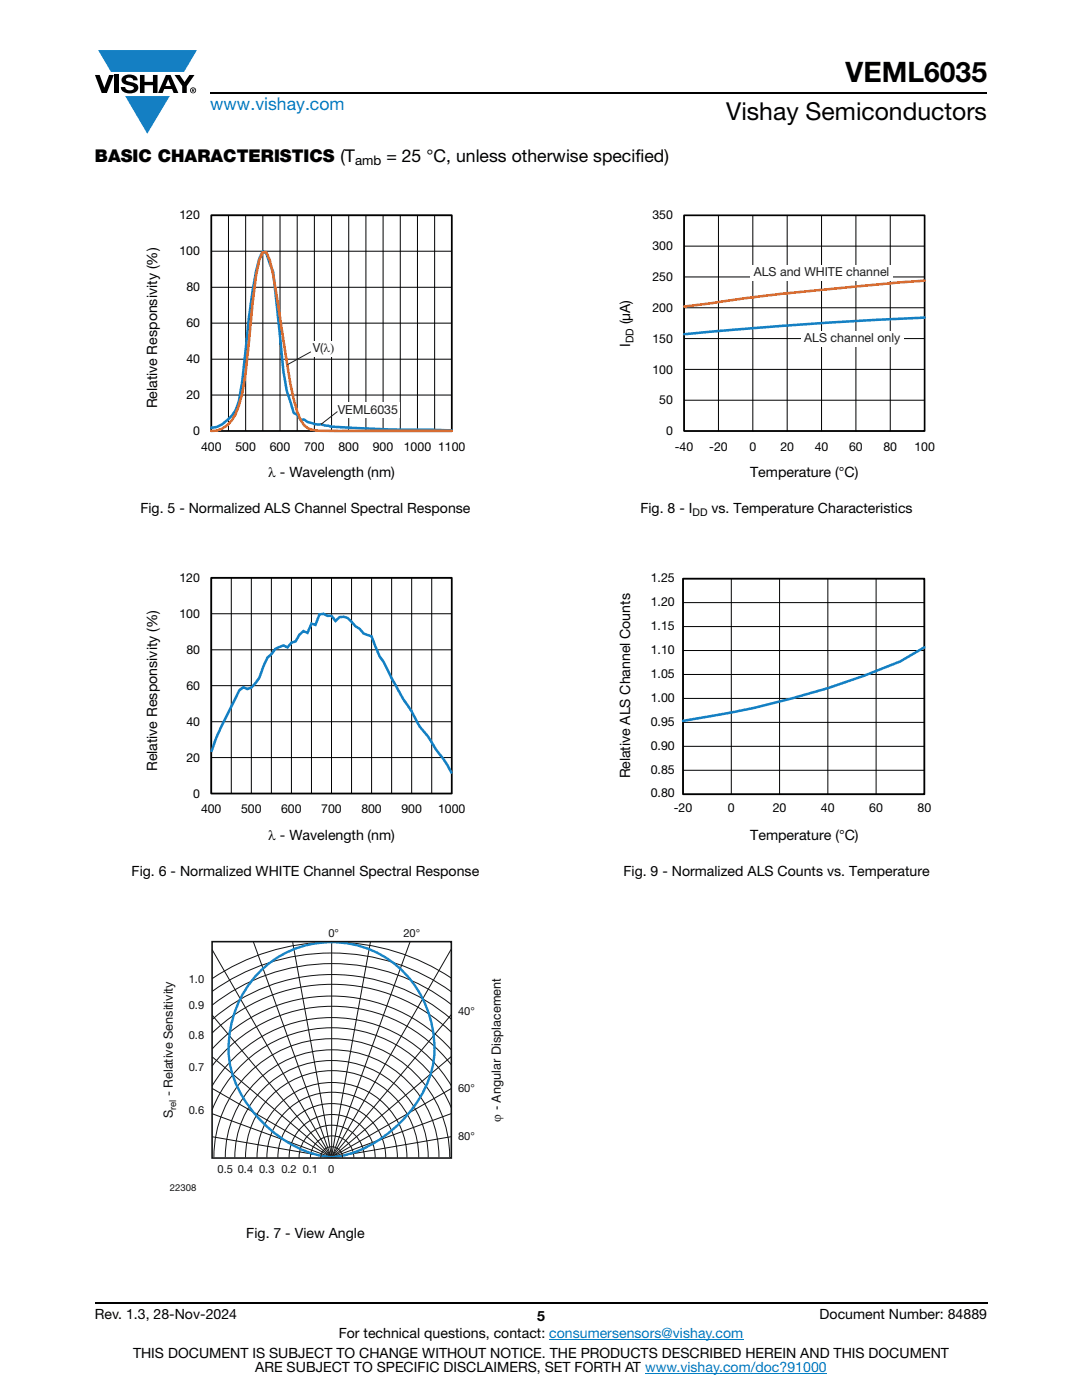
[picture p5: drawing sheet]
<svg xmlns="http://www.w3.org/2000/svg" width="216mm" height="279mm" viewBox="0 0 216 279" stroke-linecap="round" stroke-linejoin="round" font-family="sans-serif">
<g fill="#147fc3">
<path d="M19.6 10h19.7l-2.6 4.3h-1.1h-13.5z"/>
<path d="M25 19.2h8.9l-4.5 7.5z"/>
</g>
<g fill="#000">
<path d="M18.9 15h1l.9 2.5 1-2.5h.9l-1.4 3.6h-1zM22.9 15h.9v3.6h-.9zM24.6 15.3a2.1 2.1 0 0 1 2.8 .3l.1 .4h-.9a.79 .79 0 0 0-.7-.5 .79 .79 0 0 0-.8 .4l.3 .3 1 .2a1.08 1.08 0 0 1 1.2 1 1.08 1.08 0 0 1-1.1 1.2 1.73 1.73 0 0 1-2.4-1.2h.9a.96 .96 0 0 0 .8 .6 .96 .96 0 0 0 .9-.4 1.31 1.31 0 0 0-1.2-.6 1.03 1.03 0 0 1-1.1-.6 1.03 1.03 0 0 1 .2-1.1zM27.9 15h.9v1.3h1.7v-1.3h.9v3.6h-.9v-1.6h-1.7v1.6h-.9zM34.8 15h1.1l.9 1.4 1-1.4h1l-1.5 2.2v1.4h-.9v-1.4z"/>
<path d="M33.6 15.9l.5 1.3h-1.1zM33.1 15l-1.6 3.6h1l.3-.8h1.5l.3 .8h1l-1.6-3.6z"/>
<path d="M38.4 17.8h.2v.2h-.2zM38.3 17.7v.7h.1v-.3l.4 .3-.2-.3 .2-.2-.1-.2z"/>
<path d="M38.1 18a.46 .46 0 0 1 .9 0 .46 .46 0 0 1-.9 0zM37.9 18a.6 .6 0 0 0 1.2 0 .6 .6 0 0 0-1.2 0z"/>
</g>
<path d="M42 18.6h155M18.9 260h178.1" fill="none" stroke="#000" stroke-width=".36"/>
<path d="M109.6 267.3h38.7M128.7 274h36.3" fill="none" stroke="#007ec4" stroke-width=".2"/>
<g fill="none" stroke="#000" stroke-width=".2">
<path d="M42.2 43h48M42.2 50.1h48M42.2 57.3h48M45.6 43v43M49 43v43M52.4 43v43M55.9 43v43M59.3 43v43M62.7 43v43M66.2 43v43M69.6 43v43M73 43v43"/>
<path d="M76.4 43v43M79.9 43v43M83.3 43v43M86.7 43v43M42.2 64.5h48M42.2 71.7h48M42.2 78.8h48"/>
</g>
<path d="M42.2 43h48v43h-48z" fill="none" stroke="#000" stroke-width=".35"/>
<path d="M42.2 85.4a6 6 0 0 0 4.1-2.5l.7-.9 .6-1.9 .7-4 .7-6.2a106.1 106.1 0 0 1 2.8-18.4l.6-1.4 .7 .5 1.4 3.6 2.1 20 .6 3.9 1.4 4.3 .7 .4 .7 1 .7-.1 .7 .5a5.7 5.7 0 0 0 2.7 .5 27.2 27.2 0 0 0 6.2 .7l8.6 .3 11.3 .2" fill="none" stroke="#147fc3" stroke-width=".51"/>
<path d="M42.2 86a5.1 5.1 0 0 0 4.8-3.3l.6-1.7 .7-2.5 .7-4.1 1.4-13.9 .7-5.4 .7-3.3 .6-1.5h.7l.7 1.6a253.5 253.5 0 0 1 3.4 20.4 42.8 42.8 0 0 0 2.8 11.5 4 4 0 0 0 4.1 2.2h26.1" fill="none" stroke="#f16b22" stroke-width=".51"/>
<path d="M62.2 68.2h4.8v3.1h-4.8z" fill="#fff"/>
<path d="M62 70.2l-4.7 2.6" fill="none" stroke="#201d1e" stroke-width=".2"/>
<path d="M67.1 80.3h12.6v3.2h-12.6z" fill="#fff"/>
<path d="M67.3 82.1l-3.3 2.6" fill="none" stroke="#201d1e" stroke-width=".2"/>
<g fill="none" stroke="#000" stroke-width=".2">
<path d="M136.5 43v43h48M136.5 49.1h48M136.5 55.3h48M143.4 43v43M150.2 43v43M157.1 43v43M163.9 43v43M170.8 43v43M177.6 43v43M136.5 61.4h48M136.5 67.6h48M136.5 73.7h48"/>
<path d="M136.5 79.9h48M46.2 115.3v43.1M50.2 115.3v43.1M54.2 115.3v43.1M58.1 115.3v43.1M62.1 115.3v43.1M66.1 115.3v43.1M70.1 115.3v43.1M74.1 115.3v43.1M78.1 115.3v43.1M82.1 115.3v43.1M86.1 115.3v43.1"/>
<path d="M90.1 115.3h-47.9v43.1h47.9M42.2 136.8h47.9M42.2 129.7h47.9M42.2 122.5h47.9M42.2 151.2h47.9M42.2 144h47.9"/>
</g>
<path d="M42.2 115.3h47.9v43.1h-47.9z" fill="none" stroke="#000" stroke-width=".35"/>
<path d="M184.5 63.4a860.3 860.3 0 0 0-48 3.3M42.2 150.1a96.2 96.2 0 0 1 5.6-12.3l.8-.7 .8 .4 .7-.3 .9-.8 .8-1.1 1.6-4.1 .8-.6 .7-1.1 1.7-.7 .7 .4 .9-.9 .8-.3 .7-1.3 .9-.8 .8 .4 .7-1.8 .8 .2 .9-2.1 .7-.1 .8 .4h.9l.7 1 .8-.7 .9-.1 .7 .2 1.6 1.7 .8 .5 .8 .9 1.6 .6 1.6 4 .8 1.1 2.4 4.6a28.9 28.9 0 0 0 3.2 5.3 13.4 13.4 0 0 0 3.2 4.9 25.8 25.8 0 0 0 3.2 4.7l1.6 2.8" fill="none" stroke="#147fc3" stroke-width=".51"/>
<g fill="none" stroke="#101315" stroke-width=".2">
<path d="M42.3 189.5l23.8 41.5M42.3 197.9a40.8 40.8 0 0 1 47.8 0M50.5 187.9l15.6 43.1M58.4 188l7.8 43M66.2 188v43M73.9 187.9l-7.8 43.1M81.8 187.9l-15.6 43.1M90 189.5l-23.8 41.5M90.1 195.2a43 43 0 0 0-47.8 .1M42.3 202.6l23.8 28.4M42.3 210.9l23.8 20.1M42.3 209.4a32.1 32.1 0 0 1 47.8 .1"/>
<path d="M42.3 217.2l23.9 13.8M90.1 200.5a38.7 38.7 0 0 0-47.8 .1M90.1 203.4a36.3 36.3 0 0 0-47.8 .1M90.1 212.5a30 30 0 0 0-47.8 .2M90.1 202.5l-23.9 28.5M90.1 217.2l-23.9 13.8M90.1 210.9l-23.9 20.1M90.1 216.7a27.7 27.7 0 0 0-47.8 0M90.1 206a34.4 34.4 0 0 0-47.8 .2M42.3 222.3l23.8 8.7M42.3 226.9l23.8 4.1M42.7 230.9a23.5 23.5 0 0 1 23.5-23.6 23.5 23.5 0 0 1 23.5 23.6"/>
<path d="M45 230.9a21.3 21.3 0 0 1 21.3-21.4 21.3 21.3 0 0 1 21.3 21.4M46.9 231a19.3 19.3 0 0 1 19.3-19.3 19.3 19.3 0 0 1 19.2 19.3M49 231a17.3 17.3 0 0 1 17.3-17.3 17.3 17.3 0 0 1 17.3 17.3M51.3 231a15 15 0 0 1 14.9-15 15 15 0 0 1 15 15M53.3 231a13 13 0 0 1 13-13 13 13 0 0 1 13 13M55.4 231a10.8 10.8 0 0 1 10.8-10.8 10.8 10.8 0 0 1 10.8 10.8M57.7 231a8.6 8.6 0 0 1 8.6-8.6 8.6 8.6 0 0 1 8.6 8.6M59.7 231.1a6.5 6.5 0 0 1 6.5-6.5 6.5 6.5 0 0 1 6.5 6.5M61.9 231a4.3 4.3 0 0 1 4.4-4.3 4.3 4.3 0 0 1 4.3 4.3M64 231a2.17 2.17 0 0 1 2.2-2.1 2.17 2.17 0 0 1 2.1 2.1M90.1 226.8l-23.9 4.2M90.1 222.2l-23.9 8.8"/>
<path d="M90.1 221.1a25.7 25.7 0 0 0-24.1-16 25.7 25.7 0 0 0-23.7 16.4"/>
</g>
<path d="M66.1 188a20.6 20.6 0 0 1 20.5 19.6 20.7 20.7 0 0 1-6.7 16.4 22.4 22.4 0 0 1-13.8 6.9M66.2 188a20.6 20.6 0 0 0-20.5 19.6 20.7 20.7 0 0 0 6.7 16.4 22.4 22.4 0 0 0 13.8 6.9" fill="none" stroke="#1782c5" stroke-width=".48"/>
<path d="M42.3 187.9h47.8v43.2h-47.8z" fill="none" stroke="#101315" stroke-width=".32"/>
<path d="M136.5 43h48v43h-48z" fill="none" stroke="#000" stroke-width=".34"/>
<path d="M184.5 56a691 691 0 0 0-48 5.2" fill="none" stroke="#f16b22" stroke-width=".51"/>
<g fill="#fff">
<path d="M159.9 66h20.4v3.1h-20.4z"/>
<path d="M149.7 52.8h28.5v3.2h-28.5z"/>
</g>
<path d="M136.3 115.5v43M145.9 115.5v43M155.6 115.5v43M165.2 115.5v43M174.8 115.5v43M184.4 115.5v43" fill="none" stroke="#040503" stroke-width=".2"/>
<path d="M136.3 115.5h48.1v43h-48.1z" fill="none" stroke="#000" stroke-width=".35"/>
<path d="M136.3 115.5h48.1M136.3 120.3h48.1M136.3 125h48.1M136.3 129.8h48.1M136.3 134.6h48.1M136.3 139.4h48.1M136.3 153.7h48.1M136.3 144.2h48.1M136.3 148.9h48.1M136.3 158.5h48.1" fill="none" stroke="#000" stroke-width=".2"/>
<path d="M184.4 129.2l-4.8 2.8a180.2 180.2 0 0 1-43.3 11.9" fill="none" stroke="#147fc3" stroke-width=".51"/>
<text font-size="5.6" x="168.7" y="16.4">VEML6035</text>
<text font-size="4.9" x="144.9" y="24">Vishay Semiconductors</text>
<text font-size="3.5" fill="#007ec4" x="42" y="21.9">www.vishay.com</text>
<g font-size="3.5">
<text x="18.9" y="32.3">BASIC CHARACTERISTICS (T</text>
<text x="77.1" y="32.3">= 25 °C, unless otherwise specified)</text>
</g>
<g font-size="2.8">
<text x="125.7" y="64.8" transform="rotate(-90 125.7 64.8)">(μA)</text>
<text x="125.7" y="69.2" transform="rotate(-90 125.7 69.2)">I</text>
<text x="31.4" y="81.5" transform="rotate(-90 31.4 81.5)">Relative Responsivity (%)</text>
<text x="53.5" y="95.2">λ - Wavelength (nm)</text>
<text x="149.7" y="95.2">Temperature (°C)</text>
<text x="28" y="102.4">Fig. 5 - Normalized ALS Channel Spectral Response</text>
<text x="127.8" y="102.4">Fig. 8 - I</text>
<text x="141.9" y="102.4">vs. Temperature Characteristics</text>
<text x="31.4" y="153.8" transform="rotate(-90 31.4 153.8)">Relative Responsivity (%)</text>
<text x="125.8" y="155.4" transform="rotate(-90 125.8 155.4)">Relative ALS Channel Counts</text>
<text x="53.5" y="167.6">λ - Wavelength (nm)</text>
<text x="149.7" y="167.6">Temperature (°C)</text>
<text x="26.3" y="174.8">Fig. 6 - Normalized WHITE Channel Spectral Response</text>
<text x="124.4" y="174.8">Fig. 9 - Normalized ALS Counts vs. Temperature</text>
<text x="49.1" y="247.1">Fig. 7 - View Angle</text>
<text x="18.9" y="263.3">Rev. 1.3, 28-Nov-2024</text>
<text x="107.2" y="263.6">5</text>
<text x="163.6" y="263.3">Document Number: 84889</text>
<text x="67.6" y="267.1">For technical questions, contact: consumersensors@vishay.com</text>
<text x="26.5" y="271">THIS DOCUMENT IS SUBJECT TO CHANGE WITHOUT NOTICE. THE PRODUCTS DESCRIBED HEREIN AND THIS DOCUMENT</text>
<text x="50.9" y="273.8">ARE SUBJECT TO SPECIFIC DISCLAIMERS, SET FORTH AT www.vishay.com/doc?91000</text>
</g>
<text font-size="2.6" x="70.9" y="33">amb</text>
<g font-size="2.5">
<text x="35.8" y="43.8">120</text>
<text x="130.2" y="43.8">350</text>
<text x="35.8" y="51">100</text>
<text x="130.2" y="50">300</text>
<text x="37.2" y="58.1">80</text>
<text x="130.2" y="56.1">250</text>
<text x="37.2" y="65.3">60</text>
<text x="130.2" y="62.3">200</text>
<text x="130.2" y="68.4">150</text>
<text x="37.2" y="72.5">40</text>
<text x="130.2" y="74.6">100</text>
<text x="37.2" y="79.7">20</text>
<text x="131.6" y="80.7">50</text>
<text x="38.6" y="86.8">0</text>
<text x="40.1" y="90">400</text>
<text x="47" y="90">500</text>
<text x="53.8" y="90">600</text>
<text x="60.7" y="90">700</text>
<text x="67.5" y="90">800</text>
<text x="74.4" y="90">900</text>
<text x="80.6" y="90">1000</text>
<text x="87.4" y="90">1100</text>
<text x="132.9" y="86.9">0</text>
<text x="134.7" y="90">-40</text>
<text x="141.5" y="90">-20</text>
<text x="149.5" y="90">0</text>
<text x="155.7" y="90">20</text>
<text x="162.6" y="90">40</text>
<text x="169.4" y="90">60</text>
<text x="176.3" y="90">80</text>
<text x="182.5" y="90">100</text>
<text x="35.8" y="116.1">120</text>
<text x="129.9" y="116.1">1.25</text>
<text x="35.8" y="123.3">100</text>
<text x="129.9" y="120.9">1.20</text>
<text x="129.9" y="125.7">1.15</text>
<text x="37.2" y="130.5">80</text>
<text x="129.9" y="130.5">1.10</text>
<text x="37.2" y="137.7">60</text>
<text x="129.9" y="135.2">1.05</text>
<text x="129.9" y="140">1.00</text>
<text x="37.2" y="144.8">40</text>
<text x="129.9" y="149.6">0.90</text>
<text x="129.9" y="144.8">0.95</text>
<text x="37.2" y="152">20</text>
<text x="129.9" y="154.4">0.85</text>
<text x="38.6" y="159.2">0</text>
<text x="129.9" y="159.2">0.80</text>
<text x="40.1" y="162.3">400</text>
<text x="48.1" y="162.3">500</text>
<text x="56.1" y="162.3">600</text>
<text x="64.1" y="162.3">700</text>
<text x="72.1" y="162.3">800</text>
<text x="80.1" y="162.3">900</text>
<text x="87.4" y="162.3">1000</text>
<text x="134.4" y="162.1">-20</text>
<text x="145.2" y="162.1">0</text>
<text x="154.2" y="162.1">20</text>
<text x="163.8" y="162.1">40</text>
<text x="173.4" y="162.1">60</text>
<text x="183.1" y="162.1">80</text>
</g>
<g font-size="2.5" fill="#201d1e">
<text x="150.4" y="55.2">ALS and WHITE channel</text>
<text x="62.4" y="70.3">V(λ)</text>
<text x="160.5" y="68.3">ALS channel only</text>
<text x="67.4" y="82.6">VEML6035</text>
</g>
<g font-size="2.5" fill="#101315">
<text x="34.5" y="218.8" transform="rotate(-90 34.5 218.8)">- Relative Sensitivity</text>
<text x="34.5" y="223.2" transform="rotate(-90 34.5 223.2)">S</text>
<text x="99.9" y="223.8" transform="rotate(-90 99.9 223.8)">ϕ - Angular Displacement</text>
</g>
<g font-size="2.2" fill="#101315">
<text x="65.5" y="187">0°</text>
<text x="80.5" y="187">20°</text>
<text x="37.7" y="196.1">1.0</text>
<text x="37.7" y="201.4">0.9</text>
<text x="91.4" y="202.6">40°</text>
<text x="37.7" y="207.3">0.8</text>
<text x="37.7" y="213.8">0.7</text>
<text x="91.4" y="218">60°</text>
<text x="37.7" y="222.3">0.6</text>
<text x="91.4" y="227.6">80°</text>
<text x="43.4" y="234.1">0.5</text>
<text x="47.4" y="234.1">0.4</text>
<text x="51.7" y="234.1">0.3</text>
<text x="56.1" y="234.1">0.2</text>
<text x="60.4" y="234.1">0.1</text>
<text x="65.5" y="234.1">0</text>
</g>
<g font-size="2.1">
<text x="126.4" y="68.5" transform="rotate(-90 126.4 68.5)">DD</text>
<text x="138.2" y="103">DD</text>
</g>
<g font-size="1.9" fill="#101315">
<text x="35.2" y="221.6" transform="rotate(-90 35.2 221.6)">rel</text>
<text x="33.9" y="237.6">22308</text>
</g>
</svg>
